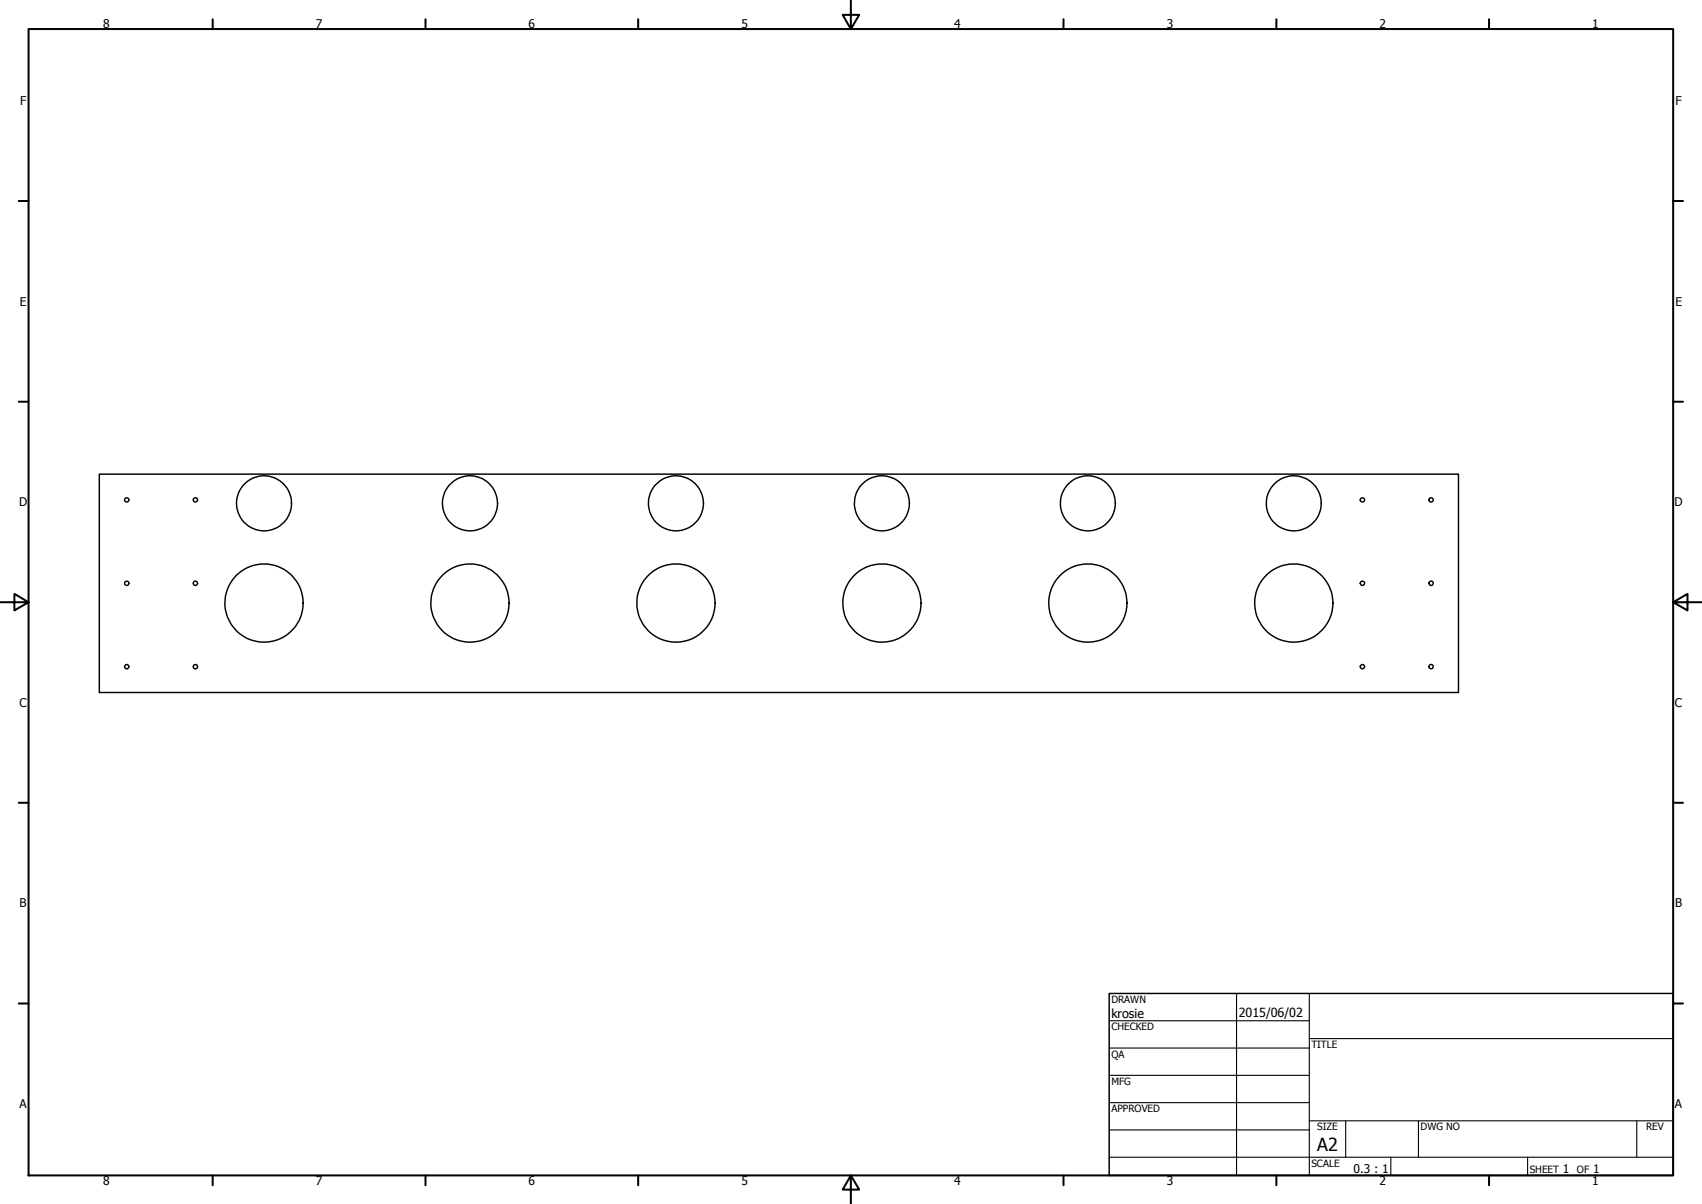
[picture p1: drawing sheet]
<svg xmlns="http://www.w3.org/2000/svg" width="594mm" height="420mm" viewBox="0 0 594 420" stroke-linecap="round" stroke-linejoin="round" font-family="sans-serif">
<!-- layer: Visible (ANSI) -->
<g fill="none" stroke="#000" stroke-width=".51">
<path d="M34.7 165.5h474.4v76.2h-474.4z"/>
<circle cx="44.2" cy="174.5" r=".73"/>
<circle cx="68.2" cy="174.4" r=".76"/>
<circle cx="92.1" cy="175.6" r="9.6"/>
<circle cx="164.1" cy="175.6" r="9.6"/>
<circle cx="235.9" cy="175.6" r="9.6"/>
<circle cx="307.8" cy="175.6" r="9.6"/>
<circle cx="379.7" cy="175.6" r="9.6"/>
<circle cx="451.6" cy="175.6" r="9.6"/>
<circle cx="475.5" cy="174.5" r=".76"/>
<circle cx="499.5" cy="174.4" r=".73"/>
<circle cx="44.2" cy="203.5" r=".73"/>
<circle cx="68.2" cy="203.5" r=".78"/>
<circle cx="92.1" cy="210.4" r="13.7"/>
<circle cx="164" cy="210.4" r="13.6"/>
<circle cx="236" cy="210.4" r="13.7"/>
<circle cx="307.8" cy="210.4" r="13.7"/>
<circle cx="379.7" cy="210.4" r="13.7"/>
<circle cx="451.6" cy="210.4" r="13.7"/>
<circle cx="475.5" cy="203.5" r=".76"/>
<circle cx="499.5" cy="203.5" r=".73"/>
<circle cx="44.2" cy="232.7" r=".73"/>
<circle cx="68.2" cy="232.7" r=".76"/>
<circle cx="475.5" cy="232.6" r=".76"/>
<circle cx="499.5" cy="232.6" r=".75"/>
</g>
<!-- layer: Border (ANSI) -->
<g fill="none" stroke="#000" stroke-width=".7">
<path d="M10 10.1h574v400.1h-574zM74.2 6.7v3.4M148.5 6.7v3.4M222.8 6.7v3.4M297 .2v9.9l-2.9-4.9h5.8l-2.9 4.9M371.2 6.7v3.4M445.5 6.7v3.4M519.7 6.7v3.4M6.5 70.1h3.5M584 70.1h3.4M6.5 140.2h3.5M584 140.2h3.4"/>
<path d="M0 210.2h10l-5-3v5.8l5-2.8M584 210.2l5 2.8v-5.8l-5 3h10M6.5 280.1h3.5M584 280.1h3.4M6.5 350.2h3.5M584 350.2h3.4M74.2 410.2v3.4M148.5 410.2v3.4M222.8 410.2v3.4M297 410.2l2.9 4.9h-5.8l2.9-4.9v10M371.2 410.2v3.4M445.5 410.2v3.4"/>
<path d="M519.7 410.2v3.4"/>
</g>
<!-- layer: Title (ANSI) -->
<g fill="none" stroke="#000" stroke-width=".38">
<path d="M387.2 356.2h69.8M431.6 346.7v63.5M457 346.7v63.5M387.2 365.7h69.8M387.2 375.3h69.8M457 362.4h127M387.2 384.8h69.8M387.2 394.3h69.8M457 391.1h127M469.7 391.1v12.7M495.1 391.1v12.7M571.3 391.1v12.7"/>
<path d="M387.2 403.8h196.8M485.5 403.8v6.4M533.2 403.8v6.4"/>
</g>
<path d="M387.2 346.7h196.8v63.5h-196.8z" fill="none" stroke="#000" stroke-width=".51"/>
<text font-size="6.3" x="459.7" y="401.7">A2</text>
<g font-size="4.4">
<text x="387.9" y="355.3">krosie</text>
<text x="432.4" y="354.8">2015/06/02</text>
</g>
<g font-size="4.2">
<text x="36" y="9.8">8</text>
<text x="110.2" y="9.8">7</text>
<text x="184.5" y="9.8">6</text>
<text x="258.8" y="9.8">5</text>
<text x="333" y="9.8">4</text>
<text x="407.2" y="9.8">3</text>
<text x="481.5" y="9.8">2</text>
<text x="555.8" y="9.8">1</text>
<text x="7" y="36.7">F</text>
<text x="584.8" y="36.7">F</text>
<text x="6.9" y="106.7">E</text>
<text x="584.8" y="106.7">E</text>
<text x="6.7" y="176.7">D</text>
<text x="584.5" y="176.7">D</text>
<text x="6.8" y="246.7">C</text>
<text x="584.6" y="246.7">C</text>
<text x="6.9" y="316.7">B</text>
<text x="584.7" y="316.7">B</text>
<text x="6.8" y="386.7">A</text>
<text x="584.6" y="386.7">A</text>
<text x="36" y="413.6">8</text>
<text x="110.2" y="413.6">7</text>
<text x="184.5" y="413.6">6</text>
<text x="258.8" y="413.6">5</text>
<text x="333" y="413.6">4</text>
<text x="407.2" y="413.6">3</text>
<text x="472.4" y="409.4">0.3 : 1</text>
<text x="481.5" y="413.6">2</text>
<text x="545.5" y="409.4">1</text>
<text x="555.8" y="413.6">1</text>
<text x="556.1" y="409.4">1</text>
</g>
<g font-size="3.5">
<text x="387.9" y="350">DRAWN</text>
<text x="387.9" y="359.5">CHECKED</text>
<text x="457.8" y="365.7">TITLE</text>
<text x="387.9" y="369">QA</text>
<text x="387.9" y="378.6">MFG</text>
<text x="387.9" y="388.1">APPROVED</text>
<text x="459.7" y="394.4">SIZE</text>
<text x="495.9" y="394.4">DWG NO</text>
<text x="574.5" y="394.4">REV</text>
<text x="457.8" y="407.1">SCALE</text>
<text x="534" y="409.4">SHEET</text>
<text x="550.4" y="409.4">OF</text>
</g>
</svg>
